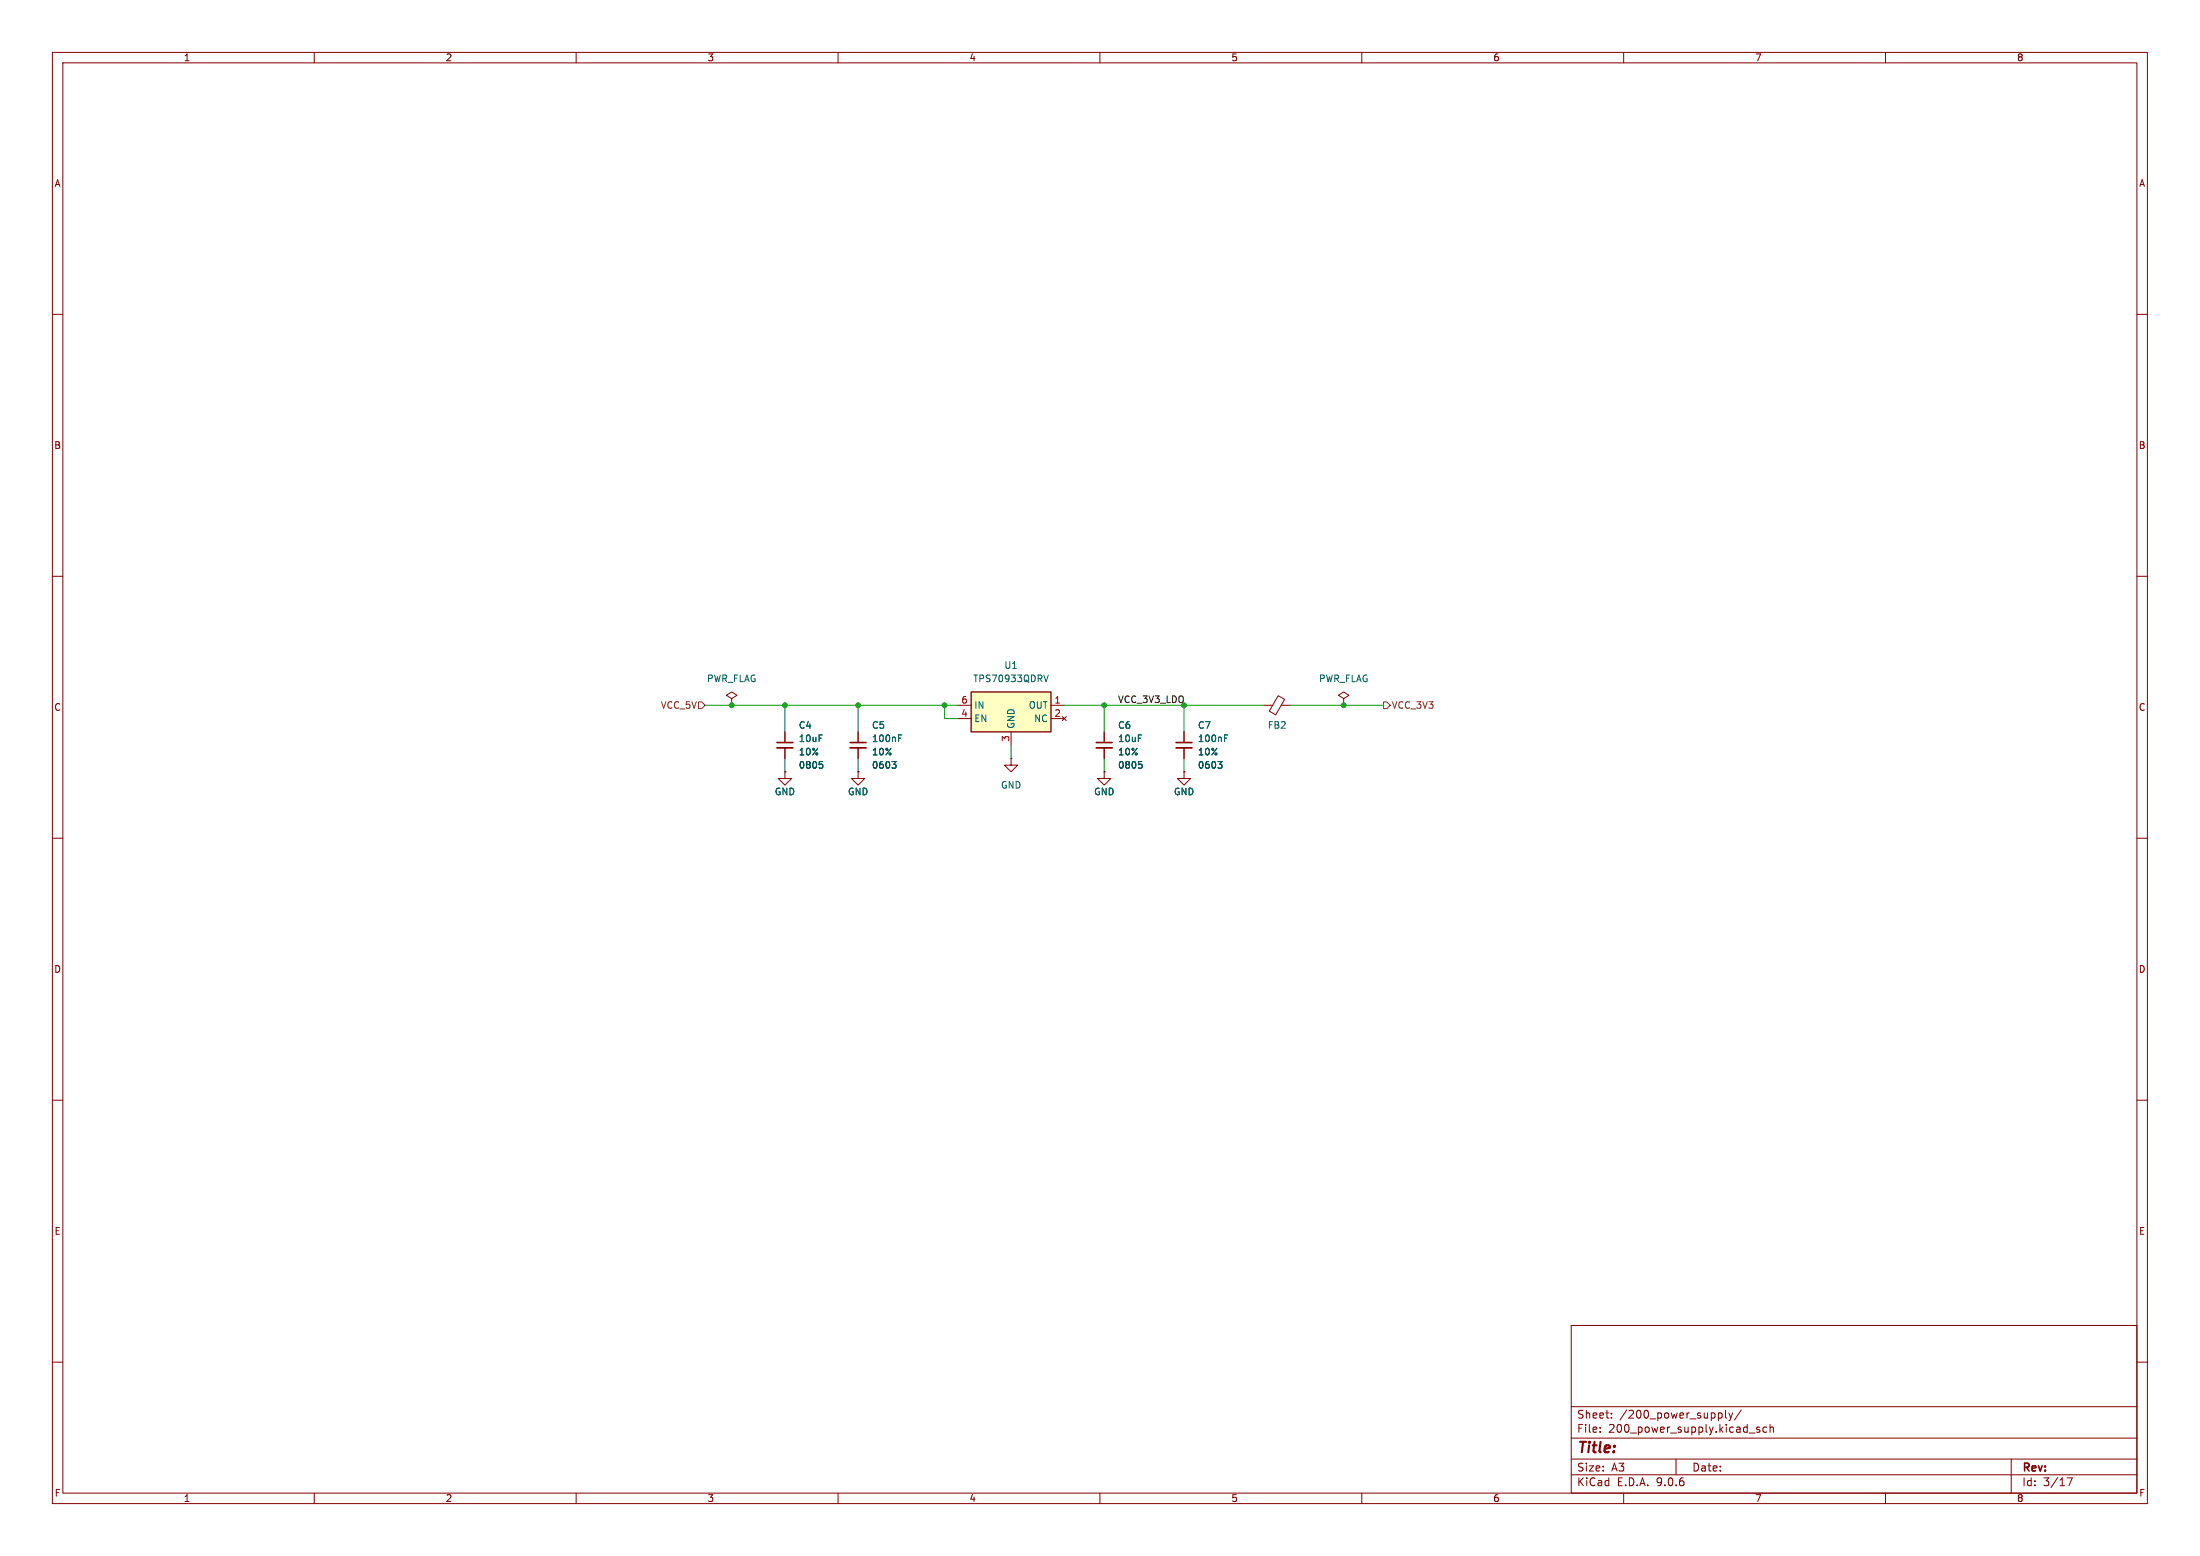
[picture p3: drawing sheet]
(kicad_sch
 (version 20250114)
 (generator "eeschema")
 (generator_version "9.0")
 (paper "A3")
 (lib_symbols
  (symbol "ers-s32-board:C_0603"
   (pin_numbers (hide yes))
   (pin_names
    (offset 0.254) (hide yes)) (exclude_from_sim no) (in_bom yes) (on_board yes)
   (property "Reference" "C" (at 1.778 3.048 0) (effects (font (size 1.27 1.27)) (justify left)))
   (property "Value" "C" (at 1.778 1.016 0) (effects (font (size 1.27 1.27)) (justify left)))
   (property "Footprint" "Capacitor_SMD:C_0603_1608Metric" (at -0.254 12.192 0) (effects (font (size 1.27 1.27)) (hide yes)))
   (property "Datasheet" "~" (at 0 0 0) (effects (font (size 1.27 1.27)) (hide yes)))
   (property "Description" "Unpolarized capacitor, small symbol" (at 0 10.414 0) (effects (font (size 1.27 1.27)) (hide yes)))
   (property "Precision" "10%" (at 1.778 -3.048 0) (effects (font (size 1.27 1.27) (color 0 72 72 1)) (justify left)))
   (property "Size" "0603" (at 1.778 -1.016 0) (effects (font (size 1.27 1.27) (color 0 72 72 1)) (justify left)))
   (symbol "C_0603_0_1"
    (polyline (pts (xy -1.524 0.508) (xy 1.524 0.508)) (stroke (width 0.3048) (type default)) (fill (type none)))
    (polyline (pts (xy -1.524 -0.508) (xy 1.524 -0.508)) (stroke (width 0.3302) (type default)) (fill (type none))))
   (symbol "C_0603_1_1"
    (pin passive line (at 0 2.54 270) (length 2.032) (name "~" (effects (font (size 1.27 1.27)))) (number "1" (effects (font (size 1.27 1.27)))))
    (pin passive line (at 0 -2.54 90) (length 2.032) (name "~" (effects (font (size 1.27 1.27)))) (number "2" (effects (font (size 1.27 1.27))))))
   (embedded_fonts no))
  (symbol "ers-s32-board:C_0805"
   (pin_numbers (hide yes))
   (pin_names
    (offset 0.254) (hide yes)) (exclude_from_sim no) (in_bom yes) (on_board yes)
   (property "Reference" "C" (at 1.778 3.048 0) (effects (font (size 1.27 1.27)) (justify left)))
   (property "Value" "C" (at 1.778 1.016 0) (effects (font (size 1.27 1.27)) (justify left)))
   (property "Footprint" "Capacitor_SMD:C_0805_2012Metric" (at -0.254 12.192 0) (effects (font (size 1.27 1.27)) (hide yes)))
   (property "Datasheet" "~" (at 0 0 0) (effects (font (size 1.27 1.27)) (hide yes)))
   (property "Description" "Unpolarized capacitor, small symbol" (at 0 10.414 0) (effects (font (size 1.27 1.27)) (hide yes)))
   (property "Precision" "10%" (at 1.778 -3.048 0) (effects (font (size 1.27 1.27) (color 0 72 72 1)) (justify left)))
   (property "Size" "0805" (at 1.778 -1.016 0) (effects (font (size 1.27 1.27) (color 0 72 72 1)) (justify left)))
   (symbol "C_0805_0_1"
    (polyline (pts (xy -1.524 0.508) (xy 1.524 0.508)) (stroke (width 0.3048) (type default)) (fill (type none)))
    (polyline (pts (xy -1.524 -0.508) (xy 1.524 -0.508)) (stroke (width 0.3302) (type default)) (fill (type none))))
   (symbol "C_0805_1_1"
    (pin passive line (at 0 2.54 270) (length 2.032) (name "~" (effects (font (size 1.27 1.27)))) (number "1" (effects (font (size 1.27 1.27)))))
    (pin passive line (at 0 -2.54 90) (length 2.032) (name "~" (effects (font (size 1.27 1.27)))) (number "2" (effects (font (size 1.27 1.27))))))
   (embedded_fonts no))
  (symbol "ers-s32-board:FerriteBead_0603"
   (pin_numbers (hide yes))
   (pin_names
    (offset 0)) (exclude_from_sim no) (in_bom yes) (on_board yes)
   (property "Reference" "FB" (at 1.905 1.27 0) (effects (font (size 1.27 1.27)) (justify left)))
   (property "Value" "L" (at 1.905 -1.27 0) (effects (font (size 1.27 1.27)) (justify left)))
   (property "Footprint" "Inductor_SMD:L_0603_1608Metric" (at 0 13.462 0) (effects (font (size 1.27 1.27)) (hide yes)))
   (property "Datasheet" "~" (at 0 0 0) (effects (font (size 1.27 1.27)) (hide yes)))
   (property "Description" "Ferrite bead, small symbol" (at 0 11.176 0) (effects (font (size 1.27 1.27)) (hide yes)))
   (property "Size" "0603" (at 1.778 -3.556 0) (effects (font (size 1.27 1.27) (color 0 72 72 1)) (justify left)))
   (symbol "FerriteBead_0603_0_1"
    (polyline (pts (xy -1.8288 0.2794) (xy -1.1176 1.4986) (xy 1.8288 -0.2032) (xy 1.1176 -1.4224) (xy -1.8288 0.2794)) (stroke (width 0) (type default)) (fill (type none)))
    (polyline (pts (xy 0 0.889) (xy 0 1.2954)) (stroke (width 0) (type default)) (fill (type none)))
    (polyline (pts (xy 0 -1.27) (xy 0 -0.7874)) (stroke (width 0) (type default)) (fill (type none))))
   (symbol "FerriteBead_0603_1_1"
    (pin passive line (at 0 2.54 270) (length 1.27) (name "~" (effects (font (size 1.27 1.27)))) (number "1" (effects (font (size 1.27 1.27)))))
    (pin passive line (at 0 -2.54 90) (length 1.27) (name "~" (effects (font (size 1.27 1.27)))) (number "2" (effects (font (size 1.27 1.27))))))
   (embedded_fonts no))
  (symbol "ers-s32-board:TPS70933QDRV-Q1" (exclude_from_sim no) (in_bom yes) (on_board yes)
   (property "Reference" "U" (at 0 7.62 0) (effects (font (size 1.27 1.27))))
   (property "Value" "TPS70933QDRV-Q1" (at 0 5.08 0) (effects (font (size 1.27 1.27))))
   (property "Footprint" "Package_SON:WSON-6-1EP_2x2mm_P0.65mm_EP1x1.6mm" (at -17.526 10.922 0) (effects (font (size 1.27 1.27)) (justify left top) (hide yes)))
   (property "Datasheet" "https://www.ti.com/lit/gpn/tps709-q1" (at -19.558 18.542 0) (effects (font (size 1.27 1.27)) (justify left top) (hide yes)))
   (property "Description" "LDO 3V3 150mA 30V 1uA IQ VTG Regs WSON6" (at 0 12.7 0) (effects (font (size 1.27 1.27)) (hide yes)))
   (property "Mouser" "595-TPS70933QDRVRQ1" (at 0 14.986 0) (effects (font (size 1.27 1.27)) (hide yes)))
   (property "ManID" "TPS70933QDRVRQ1" (at 0 19.685 0) (effects (font (size 1.27 1.27)) (hide yes)))
   (symbol "TPS70933QDRV-Q1_1_1"
    (rectangle (start -7.62 2.54) (end 7.62 -5.08) (stroke (width 0.254) (type default)) (fill (type background)))
    (pin power_in line (at -10.16 0 0) (length 2.54) (name "IN" (effects (font (size 1.27 1.27)))) (number "6" (effects (font (size 1.27 1.27)))))
    (pin input line (at -10.16 -2.54 0) (length 2.54) (name "EN" (effects (font (size 1.27 1.27)))) (number "4" (effects (font (size 1.27 1.27)))))
    (pin passive line (at 0 -7.62 90) (length 2.54) (name "GND" (effects (font (size 1.27 1.27)))) (number "3" (effects (font (size 1.27 1.27)))))
    (pin passive line (at 0 -7.62 90) (length 2.54) (hide yes) (name "GND" (effects (font (size 1.27 1.27)))) (number "7" (effects (font (size 1.27 1.27)))))
    (pin no_connect line (at 2.54 -7.62 90) (length 2.54) (hide yes) (name "NC" (effects (font (size 1.27 1.27)))) (number "5" (effects (font (size 1.27 1.27)))))
    (pin power_out line (at 10.16 0 180) (length 2.54) (name "OUT" (effects (font (size 1.27 1.27)))) (number "1" (effects (font (size 1.27 1.27)))))
    (pin no_connect line (at 10.16 -2.54 180) (length 2.54) (name "NC" (effects (font (size 1.27 1.27)))) (number "2" (effects (font (size 1.27 1.27))))))
   (embedded_fonts no))
  (symbol "power:GND"
   (power)
   (pin_numbers (hide yes))
   (pin_names
    (offset 0) (hide yes)) (exclude_from_sim no) (in_bom yes) (on_board yes)
   (property "Reference" "#PWR" (at 0 -6.35 0) (effects (font (size 1.27 1.27)) (hide yes)))
   (property "Value" "GND" (at 0 -3.81 0) (effects (font (size 1.27 1.27))))
   (property "Footprint" "" (at 0 0 0) (effects (font (size 1.27 1.27)) (hide yes)))
   (property "Datasheet" "" (at 0 0 0) (effects (font (size 1.27 1.27)) (hide yes)))
   (property "Description" "Power symbol creates a global label with name \"GND\" , ground" (at 0 0 0) (effects (font (size 1.27 1.27)) (hide yes)))
   (symbol "GND_0_1"
    (polyline (pts (xy 0 0) (xy 0 -1.27) (xy 1.27 -1.27) (xy 0 -2.54) (xy -1.27 -1.27) (xy 0 -1.27)) (stroke (width 0) (type default)) (fill (type none))))
   (symbol "GND_1_1"
    (pin power_in line (at 0 0 270) (length 0) (name "~" (effects (font (size 1.27 1.27)))) (number "1" (effects (font (size 1.27 1.27))))))
   (embedded_fonts no))
  (symbol "power:PWR_FLAG"
   (power)
   (pin_numbers (hide yes))
   (pin_names
    (offset 0) (hide yes)) (exclude_from_sim no) (in_bom yes) (on_board yes)
   (property "Reference" "#FLG" (at 0 1.905 0) (effects (font (size 1.27 1.27)) (hide yes)))
   (property "Value" "PWR_FLAG" (at 0 3.81 0) (effects (font (size 1.27 1.27))))
   (property "Footprint" "" (at 0 0 0) (effects (font (size 1.27 1.27)) (hide yes)))
   (property "Datasheet" "~" (at 0 0 0) (effects (font (size 1.27 1.27)) (hide yes)))
   (property "Description" "Special symbol for telling ERC where power comes from" (at 0 0 0) (effects (font (size 1.27 1.27)) (hide yes)))
   (symbol "PWR_FLAG_0_0"
    (pin power_out line (at 0 0 90) (length 0) (name "~" (effects (font (size 1.27 1.27)))) (number "1" (effects (font (size 1.27 1.27))))))
   (symbol "PWR_FLAG_0_1"
    (polyline (pts (xy 0 0) (xy 0 1.27) (xy -1.016 1.905) (xy 0 2.54) (xy 1.016 1.905) (xy 0 1.27)) (stroke (width 0) (type default)) (fill (type none))))
   (embedded_fonts no)))
 (junction
  (at 180.34 134.62)
  (diameter 0)
  (color 0 0 0 0))
 (junction
  (at 163.83 134.62)
  (diameter 0)
  (color 0 0 0 0))
 (junction
  (at 226.06 134.62)
  (diameter 0)
  (color 0 0 0 0))
 (junction
  (at 256.54 134.62)
  (diameter 0)
  (color 0 0 0 0))
 (junction
  (at 210.82 134.62)
  (diameter 0)
  (color 0 0 0 0))
 (junction
  (at 149.86 134.62)
  (diameter 0)
  (color 0 0 0 0))
 (junction
  (at 139.7 134.62)
  (diameter 0)
  (color 0 0 0 0))
 (wire
  (pts (xy 226.06 147.32) (xy 226.06 144.78))
  (stroke (width 0) (type default)))
 (wire
  (pts (xy 210.82 147.32) (xy 210.82 144.78))
  (stroke (width 0) (type default)))
 (wire
  (pts (xy 163.83 134.62) (xy 180.34 134.62))
  (stroke (width 0) (type default)))
 (wire
  (pts (xy 180.34 134.62) (xy 182.88 134.62))
  (stroke (width 0) (type default)))
 (wire
  (pts (xy 226.06 134.62) (xy 241.3 134.62))
  (stroke (width 0) (type default)))
 (wire
  (pts (xy 193.04 142.24) (xy 193.04 144.78))
  (stroke (width 0) (type default)))
 (wire
  (pts (xy 149.86 134.62) (xy 163.83 134.62))
  (stroke (width 0) (type default)))
 (wire
  (pts (xy 210.82 134.62) (xy 210.82 139.7))
  (stroke (width 0) (type default)))
 (wire
  (pts (xy 134.62 134.62) (xy 139.7 134.62))
  (stroke (width 0) (type default)))
 (wire
  (pts (xy 182.88 137.16) (xy 180.34 137.16))
  (stroke (width 0) (type default)))
 (wire
  (pts (xy 163.83 134.62) (xy 163.83 139.7))
  (stroke (width 0) (type default)))
 (wire
  (pts (xy 139.7 134.62) (xy 149.86 134.62))
  (stroke (width 0) (type default)))
 (wire
  (pts (xy 149.86 134.62) (xy 149.86 139.7))
  (stroke (width 0) (type default)))
 (wire
  (pts (xy 163.83 147.32) (xy 163.83 144.78))
  (stroke (width 0) (type default)))
 (wire
  (pts (xy 180.34 137.16) (xy 180.34 134.62))
  (stroke (width 0) (type default)))
 (wire
  (pts (xy 210.82 134.62) (xy 226.06 134.62))
  (stroke (width 0) (type default)))
 (wire
  (pts (xy 246.38 134.62) (xy 256.54 134.62))
  (stroke (width 0) (type default)))
 (wire
  (pts (xy 149.86 147.32) (xy 149.86 144.78))
  (stroke (width 0) (type default)))
 (wire
  (pts (xy 226.06 134.62) (xy 226.06 139.7))
  (stroke (width 0) (type default)))
 (wire
  (pts (xy 256.54 134.62) (xy 264.16 134.62))
  (stroke (width 0) (type default)))
 (wire
  (pts (xy 203.2 134.62) (xy 210.82 134.62))
  (stroke (width 0) (type default)))
 (label "VCC_3V3_LDO"
  (at 213.36 134.62 0)
  (effects (font (size 1.27 1.27)) (justify left bottom)))
 (hierarchical_label "VCC_5V"
  (shape input)
  (at 134.62 134.62 180)
  (effects (font (size 1.27 1.27)) (justify right)))
 (hierarchical_label "VCC_3V3"
  (shape output)
  (at 264.16 134.62 0)
  (effects (font (size 1.27 1.27)) (justify left)))
 (symbol
  (lib_id "power:GND")
  (at 210.82 147.32 0)
  (unit 1)
  (exclude_from_sim no)
  (in_bom yes)
  (on_board yes)
  (dnp no)
  (property "Reference" "#PWR039" (at 210.82 153.67 0) (effects (font (size 1.27 1.27)) (hide yes)))
  (property "Value" "GND" (at 210.82 151.13 0) (effects (font (size 1.27 1.27))))
  (property "Footprint" "" (at 210.82 147.32 0) (effects (font (size 1.27 1.27)) (hide yes)))
  (property "Datasheet" "" (at 210.82 147.32 0) (effects (font (size 1.27 1.27)) (hide yes)))
  (property "Description" "Power symbol creates a global label with name \"GND\" , ground" (at 210.82 147.32 0) (effects (font (size 1.27 1.27)) (hide yes)))
  (pin "1"))
 (symbol
  (lib_id "power:GND")
  (at 193.04 144.78 0)
  (unit 1)
  (exclude_from_sim no)
  (in_bom yes)
  (on_board yes)
  (dnp no)
  (fields_autoplaced yes)
  (property "Reference" "#PWR038" (at 193.04 151.13 0) (effects (font (size 1.27 1.27)) (hide yes)))
  (property "Value" "GND" (at 193.04 149.86 0) (effects (font (size 1.27 1.27))))
  (property "Footprint" "" (at 193.04 144.78 0) (effects (font (size 1.27 1.27)) (hide yes)))
  (property "Datasheet" "" (at 193.04 144.78 0) (effects (font (size 1.27 1.27)) (hide yes)))
  (property "Description" "Power symbol creates a global label with name \"GND\" , ground" (at 193.04 144.78 0) (effects (font (size 1.27 1.27)) (hide yes)))
  (pin "1"))
 (symbol
  (lib_id "ers-s32-board:C_0603")
  (at 226.06 142.24 0)
  (unit 1)
  (exclude_from_sim no)
  (in_bom yes)
  (on_board yes)
  (dnp no)
  (fields_autoplaced yes)
  (property "Reference" "C7" (at 228.6 138.4362 0) (effects (font (size 1.27 1.27)) (justify left)))
  (property "Value" "100nF" (at 228.6 140.9762 0) (effects (font (size 1.27 1.27)) (justify left)))
  (property "Footprint" "Capacitor_SMD:C_0603_1608Metric_Pad1.08x0.95mm_HandSolder" (at 225.806 130.048 0) (effects (font (size 1.27 1.27)) (hide yes)))
  (property "Datasheet" "~" (at 226.06 142.24 0) (effects (font (size 1.27 1.27)) (hide yes)))
  (property "Description" "Unpolarized capacitor, small symbol" (at 226.06 131.826 0) (effects (font (size 1.27 1.27)) (hide yes)))
  (property "Precision" "10%" (at 228.6 143.5162 0) (effects (font (size 1.27 1.27) (color 0 72 72 1)) (justify left)))
  (property "Size" "0603" (at 228.6 146.0562 0) (effects (font (size 1.27 1.27) (color 0 72 72 1)) (justify left)))
  (property "DigiKey" "" (at 226.06 142.24 0) (effects (font (size 1.27 1.27))))
  (property "Mouser" "" (at 226.06 142.24 0) (effects (font (size 1.27 1.27)) (hide yes)))
  (property "JLCPCB Part" "C14663" (at 226.06 142.24 0) (effects (font (size 1.27 1.27)) (hide yes)))
  (property "ManID" "CC0603KRX7R9BB104" (at 226.06 142.24 0) (effects (font (size 1.27 1.27)) (hide yes)))
  (pin "2")
  (pin "1"))
 (symbol
  (lib_id "ers-s32-board:C_0603")
  (at 163.83 142.24 0)
  (unit 1)
  (exclude_from_sim no)
  (in_bom yes)
  (on_board yes)
  (dnp no)
  (fields_autoplaced yes)
  (property "Reference" "C5" (at 166.37 138.4362 0) (effects (font (size 1.27 1.27)) (justify left)))
  (property "Value" "100nF" (at 166.37 140.9762 0) (effects (font (size 1.27 1.27)) (justify left)))
  (property "Footprint" "Capacitor_SMD:C_0603_1608Metric_Pad1.08x0.95mm_HandSolder" (at 163.576 130.048 0) (effects (font (size 1.27 1.27)) (hide yes)))
  (property "Datasheet" "~" (at 163.83 142.24 0) (effects (font (size 1.27 1.27)) (hide yes)))
  (property "Description" "Unpolarized capacitor, small symbol" (at 163.83 131.826 0) (effects (font (size 1.27 1.27)) (hide yes)))
  (property "Precision" "10%" (at 166.37 143.5162 0) (effects (font (size 1.27 1.27) (color 0 72 72 1)) (justify left)))
  (property "Size" "0603" (at 166.37 146.0562 0) (effects (font (size 1.27 1.27) (color 0 72 72 1)) (justify left)))
  (property "DigiKey" "" (at 163.83 142.24 0) (effects (font (size 1.27 1.27))))
  (property "Mouser" "" (at 163.83 142.24 0) (effects (font (size 1.27 1.27)) (hide yes)))
  (property "JLCPCB Part" "C14663" (at 163.83 142.24 0) (effects (font (size 1.27 1.27)) (hide yes)))
  (property "ManID" "CC0603KRX7R9BB104" (at 163.83 142.24 0) (effects (font (size 1.27 1.27)) (hide yes)))
  (pin "2")
  (pin "1"))
 (symbol
  (lib_id "ers-s32-board:FerriteBead_0603")
  (at 243.84 134.62 90)
  (unit 1)
  (exclude_from_sim no)
  (in_bom yes)
  (on_board yes)
  (dnp no)
  (property "Reference" "FB2" (at 243.84 138.43 90) (effects (font (size 1.27 1.27))))
  (property "Value" "BLM18KG601SN1D" (at 243.84 139.7 90) (effects (font (size 1.27 1.27)) (hide yes)))
  (property "Footprint" "Inductor_SMD:L_0603_1608Metric_Pad1.05x0.95mm_HandSolder" (at 230.378 134.62 0) (effects (font (size 1.27 1.27)) (hide yes)))
  (property "Datasheet" "~" (at 243.84 134.62 0) (effects (font (size 1.27 1.27)) (hide yes)))
  (property "Description" "Ferrite bead, small symbol" (at 232.664 134.62 0) (effects (font (size 1.27 1.27)) (hide yes)))
  (property "Mouser" "" (at 243.84 134.62 90) (effects (font (size 1.27 1.27)) (hide yes)))
  (property "Size" "0603" (at 247.396 132.842 0) (effects (font (size 1.27 1.27) (color 0 72 72 1)) (justify left) (hide yes)))
  (property "DigiKey" "" (at 243.84 134.62 0) (effects (font (size 1.27 1.27))))
  (property "JLCPCB Part" "C85833" (at 243.84 134.62 0) (effects (font (size 1.27 1.27)) (hide yes)))
  (property "ManID" "HCB1608KF-601T10" (at 243.84 134.62 0) (effects (font (size 1.27 1.27)) (hide yes)))
  (pin "1")
  (pin "2"))
 (symbol
  (lib_id "power:PWR_FLAG")
  (at 139.7 134.62 0)
  (unit 1)
  (exclude_from_sim no)
  (in_bom yes)
  (on_board yes)
  (dnp no)
  (fields_autoplaced yes)
  (property "Reference" "#FLG08" (at 139.7 132.715 0) (effects (font (size 1.27 1.27)) (hide yes)))
  (property "Value" "PWR_FLAG" (at 139.7 129.54 0) (effects (font (size 1.27 1.27))))
  (property "Footprint" "" (at 139.7 134.62 0) (effects (font (size 1.27 1.27)) (hide yes)))
  (property "Datasheet" "~" (at 139.7 134.62 0) (effects (font (size 1.27 1.27)) (hide yes)))
  (property "Description" "Special symbol for telling ERC where power comes from" (at 139.7 134.62 0) (effects (font (size 1.27 1.27)) (hide yes)))
  (pin "1"))
 (symbol
  (lib_id "ers-s32-board:C_0805")
  (at 149.86 142.24 0)
  (unit 1)
  (exclude_from_sim no)
  (in_bom yes)
  (on_board yes)
  (dnp no)
  (fields_autoplaced yes)
  (property "Reference" "C4" (at 152.4 138.4362 0) (effects (font (size 1.27 1.27)) (justify left)))
  (property "Value" "10uF" (at 152.4 140.9762 0) (effects (font (size 1.27 1.27)) (justify left)))
  (property "Footprint" "Capacitor_SMD:C_0805_2012Metric_Pad1.18x1.45mm_HandSolder" (at 149.606 130.048 0) (effects (font (size 1.27 1.27)) (hide yes)))
  (property "Datasheet" "~" (at 149.86 142.24 0) (effects (font (size 1.27 1.27)) (hide yes)))
  (property "Description" "Unpolarized capacitor, small symbol" (at 149.86 131.826 0) (effects (font (size 1.27 1.27)) (hide yes)))
  (property "Precision" "10%" (at 152.4 143.5162 0) (effects (font (size 1.27 1.27) (color 0 72 72 1)) (justify left)))
  (property "Size" "0805" (at 152.4 146.0562 0) (effects (font (size 1.27 1.27) (color 0 72 72 1)) (justify left)))
  (property "Mouser" "" (at 149.86 142.24 0) (effects (font (size 1.27 1.27)) (hide yes)))
  (property "DigiKey" "" (at 149.86 142.24 0) (effects (font (size 1.27 1.27))))
  (property "JLCPCB Part" "C15850" (at 149.86 142.24 0) (effects (font (size 1.27 1.27)) (hide yes)))
  (property "ManID" "CL21A106KAYNNNE" (at 149.86 142.24 0) (effects (font (size 1.27 1.27)) (hide yes)))
  (pin "2")
  (pin "1"))
 (symbol
  (lib_id "power:GND")
  (at 226.06 147.32 0)
  (unit 1)
  (exclude_from_sim no)
  (in_bom yes)
  (on_board yes)
  (dnp no)
  (property "Reference" "#PWR040" (at 226.06 153.67 0) (effects (font (size 1.27 1.27)) (hide yes)))
  (property "Value" "GND" (at 226.06 151.13 0) (effects (font (size 1.27 1.27))))
  (property "Footprint" "" (at 226.06 147.32 0) (effects (font (size 1.27 1.27)) (hide yes)))
  (property "Datasheet" "" (at 226.06 147.32 0) (effects (font (size 1.27 1.27)) (hide yes)))
  (property "Description" "Power symbol creates a global label with name \"GND\" , ground" (at 226.06 147.32 0) (effects (font (size 1.27 1.27)) (hide yes)))
  (pin "1"))
 (symbol
  (lib_id "ers-s32-board:TPS70933QDRV-Q1")
  (at 193.04 134.62 0)
  (unit 1)
  (exclude_from_sim no)
  (in_bom yes)
  (on_board yes)
  (dnp no)
  (fields_autoplaced yes)
  (property "Reference" "U1" (at 193.04 127 0) (effects (font (size 1.27 1.27))))
  (property "Value" "TPS70933QDRV" (at 193.04 129.54 0) (effects (font (size 1.27 1.27))))
  (property "Footprint" "Package_SON:WSON-6-1EP_2x2mm_P0.65mm_EP1x1.6mm" (at 175.514 123.698 0) (effects (font (size 1.27 1.27)) (justify left top) (hide yes)))
  (property "Datasheet" "https://www.ti.com/lit/gpn/tps709-q1" (at 173.482 116.078 0) (effects (font (size 1.27 1.27)) (justify left top) (hide yes)))
  (property "Description" "LDO 3V3 150mA 30V 1uA IQ VTG Regs WSON6" (at 193.04 121.92 0) (effects (font (size 1.27 1.27)) (hide yes)))
  (property "Mouser" "595-TPS70933QDRVRQ1" (at 193.04 119.634 0) (effects (font (size 1.27 1.27)) (hide yes)))
  (property "ManID" "TPS70933QDRVRQ1" (at 193.04 114.935 0) (effects (font (size 1.27 1.27)) (hide yes)))
  (property "DigiKey" "" (at 193.04 134.62 0) (effects (font (size 1.27 1.27))))
  (property "JLCPCB Part" "C165164" (at 193.04 134.62 0) (effects (font (size 1.27 1.27)) (hide yes)))
  (pin "1")
  (pin "2")
  (pin "3")
  (pin "6")
  (pin "7")
  (pin "5")
  (pin "4"))
 (symbol
  (lib_id "power:PWR_FLAG")
  (at 256.54 134.62 0)
  (unit 1)
  (exclude_from_sim no)
  (in_bom yes)
  (on_board yes)
  (dnp no)
  (fields_autoplaced yes)
  (property "Reference" "#FLG010" (at 256.54 132.715 0) (effects (font (size 1.27 1.27)) (hide yes)))
  (property "Value" "PWR_FLAG" (at 256.54 129.54 0) (effects (font (size 1.27 1.27))))
  (property "Footprint" "" (at 256.54 134.62 0) (effects (font (size 1.27 1.27)) (hide yes)))
  (property "Datasheet" "~" (at 256.54 134.62 0) (effects (font (size 1.27 1.27)) (hide yes)))
  (property "Description" "Special symbol for telling ERC where power comes from" (at 256.54 134.62 0) (effects (font (size 1.27 1.27)) (hide yes)))
  (pin "1"))
 (symbol
  (lib_id "power:GND")
  (at 163.83 147.32 0)
  (unit 1)
  (exclude_from_sim no)
  (in_bom yes)
  (on_board yes)
  (dnp no)
  (property "Reference" "#PWR037" (at 163.83 153.67 0) (effects (font (size 1.27 1.27)) (hide yes)))
  (property "Value" "GND" (at 163.83 151.13 0) (effects (font (size 1.27 1.27))))
  (property "Footprint" "" (at 163.83 147.32 0) (effects (font (size 1.27 1.27)) (hide yes)))
  (property "Datasheet" "" (at 163.83 147.32 0) (effects (font (size 1.27 1.27)) (hide yes)))
  (property "Description" "Power symbol creates a global label with name \"GND\" , ground" (at 163.83 147.32 0) (effects (font (size 1.27 1.27)) (hide yes)))
  (pin "1"))
 (symbol
  (lib_id "power:GND")
  (at 149.86 147.32 0)
  (unit 1)
  (exclude_from_sim no)
  (in_bom yes)
  (on_board yes)
  (dnp no)
  (property "Reference" "#PWR036" (at 149.86 153.67 0) (effects (font (size 1.27 1.27)) (hide yes)))
  (property "Value" "GND" (at 149.86 151.13 0) (effects (font (size 1.27 1.27))))
  (property "Footprint" "" (at 149.86 147.32 0) (effects (font (size 1.27 1.27)) (hide yes)))
  (property "Datasheet" "" (at 149.86 147.32 0) (effects (font (size 1.27 1.27)) (hide yes)))
  (property "Description" "Power symbol creates a global label with name \"GND\" , ground" (at 149.86 147.32 0) (effects (font (size 1.27 1.27)) (hide yes)))
  (pin "1"))
 (symbol
  (lib_id "ers-s32-board:C_0805")
  (at 210.82 142.24 0)
  (unit 1)
  (exclude_from_sim no)
  (in_bom yes)
  (on_board yes)
  (dnp no)
  (fields_autoplaced yes)
  (property "Reference" "C6" (at 213.36 138.4362 0) (effects (font (size 1.27 1.27)) (justify left)))
  (property "Value" "10uF" (at 213.36 140.9762 0) (effects (font (size 1.27 1.27)) (justify left)))
  (property "Footprint" "Capacitor_SMD:C_0805_2012Metric_Pad1.18x1.45mm_HandSolder" (at 210.566 130.048 0) (effects (font (size 1.27 1.27)) (hide yes)))
  (property "Datasheet" "~" (at 210.82 142.24 0) (effects (font (size 1.27 1.27)) (hide yes)))
  (property "Description" "Unpolarized capacitor, small symbol" (at 210.82 131.826 0) (effects (font (size 1.27 1.27)) (hide yes)))
  (property "Precision" "10%" (at 213.36 143.5162 0) (effects (font (size 1.27 1.27) (color 0 72 72 1)) (justify left)))
  (property "Size" "0805" (at 213.36 146.0562 0) (effects (font (size 1.27 1.27) (color 0 72 72 1)) (justify left)))
  (property "Mouser" "" (at 210.82 142.24 0) (effects (font (size 1.27 1.27)) (hide yes)))
  (property "DigiKey" "" (at 210.82 142.24 0) (effects (font (size 1.27 1.27))))
  (property "JLCPCB Part" "C15850" (at 210.82 142.24 0) (effects (font (size 1.27 1.27)) (hide yes)))
  (property "ManID" "CL21A106KAYNNNE" (at 210.82 142.24 0) (effects (font (size 1.27 1.27)) (hide yes)))
  (pin "2")
  (pin "1")))
